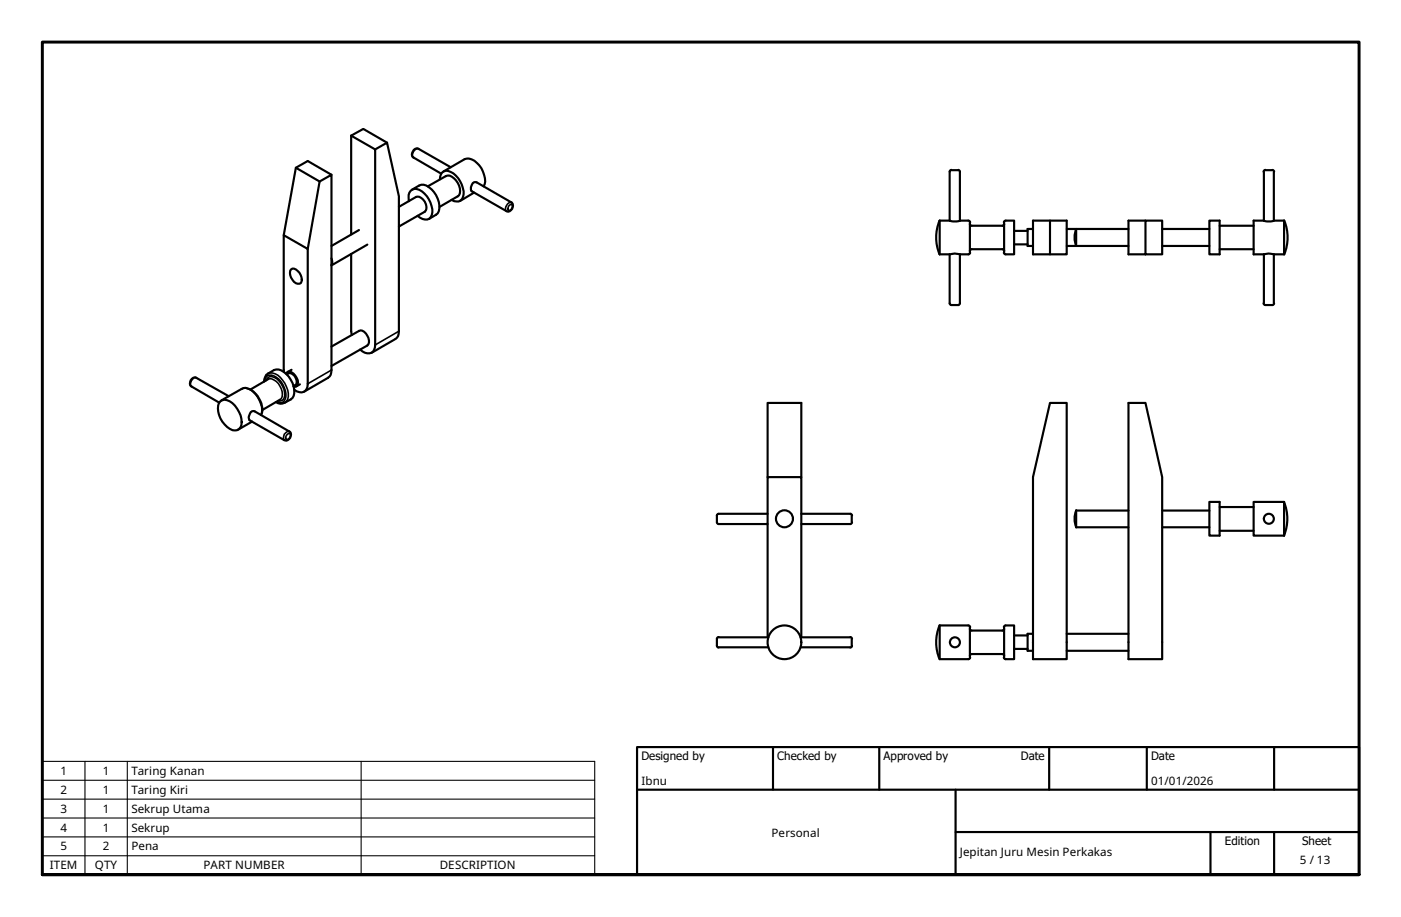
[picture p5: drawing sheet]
<svg xmlns="http://www.w3.org/2000/svg" width="330mm" height="216mm" viewBox="0 0 330 216" stroke-linecap="round" stroke-linejoin="round" font-family="sans-serif">
<!-- layer: Visible (ISO) -->
<g fill="none" stroke="#000" stroke-width=".51">
<path d="M69.7 39.5l5.5 3.2M82.7 31.9l5.6 3.3v46a1.75 1.75 0 0 1-.9 1.9 1.75 1.75 0 0 1-2.1-.4l-.5-.4M82.7 31.9l2.8-1.5 5.6 3.2M82.7 31.9v23.3M88.3 35.2l2.8-1.6 2.8 12.6v31.8a1.86 1.86 0 0 1-.8 1.8l-5.6 3.3M106.1 39.4l-7.5-4.3a1.24 1.24 0 0 0-1.4 .5 1.24 1.24 0 0 0 .1 1.5l6.6 3.8M72.5 58.6l2.7-15.9 2.8-1.6v46a1.86 1.86 0 0 1-.8 1.9l-5.6 3.2M78 41.1l-5.5-3.2-2.8 1.6-2.9 15.9M82.7 59.8v18.2l.1 .9M84.5 54.2l-6.5 3.7M86.5 57.6l-8.5 4.9M93.9 48.7l4.1-2.3a2.32 2.32 0 0 1 2 3.4l-6.1 3.5"/>
<path d="M96.3 47.4a2.34 2.34 0 0 1 .8-2.8 3 3 0 0 1 3.4 1.6 5.7 5.7 0 0 1 1.2 4.4 1.66 1.66 0 0 1-2.8 .6l-.6-.4M97 44.6l1.7-.9a2 2 0 0 1 2.3 .4 5.7 5.7 0 0 1 2.3 5.6l-.6 .8-1.7 1.1M100.7 43.9l4.3-2.4a2.45 2.45 0 0 1 2.8 1.6 2.42 2.42 0 0 1 0 3.1l-4.3 2.5M103.6 42.2a1.67 1.67 0 0 1 .7-1.7 1.67 1.67 0 0 1 1.9 0 5.8 5.8 0 0 1 2.8 5.8 1.62 1.62 0 0 1-2.7 .8M104.4 40.4l5-2.9a3.2 3.2 0 0 1 3.4 1.4 5.9 5.9 0 0 1 1.3 4.5l-.2 .5M111.3 43.1l.3-.2h.6l8.3 4.8a1.24 1.24 0 0 1 .1 1.4 1.24 1.24 0 0 1-1.3 .6l-8.2-4.7-.2-.9zM111.6 45.3l-3.3 2M221.2 51.9a10.3 10.3 0 0 0 0 8M223.6 59.9a3.9 3.9 0 0 1 2.4 0M223.6 51.9a3.9 3.9 0 0 0 2.4 0M223.6 59.9v11.5l.4 .4h1.6l.4-.4v-11.5M223.6 51.9h-2.4v8h2.4"/>
<path d="M224 40l-.4 .4v11.5M224 40.1h1.6M225.6 40l.4 .4v11.5M226 51.9h2M226 59.9h2M228 51.9l.4 .5M228.3 52.7l.3 .4h.2h7.2l.4-.4M228.3 59.1l.3-.4h.2h7.2l.4 .4M228.3 52.3v7.2M228.4 59.5l-.4 .4M236.3 59.5l.5 .4M236.4 52.3v7.2"/>
<path d="M236.8 51.9l-.5 .5M236.8 51.9h2v8h-2M238.8 54.4h3.1M238.8 57.5h3.1M243.2 51.9h7.9v8h-7.9zM243.2 53.9h-1.3v4h1.3M247.2 51.9v8M251.1 53.9h14.6M251.1 57.9h14.6M253.4 53.9v4l-.3-1.1-.1-1.2zM269.7 51.9h-4v8h7.9v-8h-3.9v8M273.6 53.9h11.1"/>
<path d="M273.6 57.9h11.1M284.7 51.9h2.4v8h-2.4zM287.1 58.7h8M287.1 53.1h8M297.6 59.9a3.7 3.7 0 0 1 2.3 0M297.6 51.9a3.7 3.7 0 0 0 2.3 0M297.6 51.9h-2.5v8h2.5M297.6 40.4v11.5M297.6 59.9v11.5M297.9 40l-.4 .4M297.9 40.1h1.6M299.6 40l.4 .4"/>
<path d="M299.9 51.9h2.4v8h-2.4M299.9 40.4v11.5M299.9 59.9v11.5M302.4 51.9a10.4 10.4 0 0 1 0 8M68.5 63.4a1.74 1.74 0 0 1 2.3 1.4 1.89 1.89 0 0 1 0 1.9 1.44 1.44 0 0 1-2-.9 2.21 2.21 0 0 1-.3-2.4zM78 60.8a1.58 1.58 0 0 1 0 1.6M297.5 71.4l.4 .4M300 71.4l-.4 .4h-1.7M51.9 94.5a2.59 2.59 0 0 1 3.4 1 5.2 5.2 0 0 1 1.3 5.1 1.97 1.97 0 0 1-3.1-.1 5.4 5.4 0 0 1-1.9-5.6zM52.1 94.3l4.8-2.7a2.78 2.78 0 0 1 3.3 1.1 4.8 4.8 0 0 1 1.3 5M53.8 93.3l-7.6-4.3a1.21 1.21 0 0 0-1.3 .5 1.21 1.21 0 0 0 .2 1.5l6.5 3.8M59.1 97l.2-.2h.6l8.2 4.8a1.22 1.22 0 0 1 .2 1.5 1.22 1.22 0 0 1-1.4 .5l-8.2-4.7-.2-.6z"/>
<path d="M59.4 99.3l-3.3 1.9M62.2 89.9a2.89 2.89 0 0 1 2.3-2.8 3.2 3.2 0 0 1 3.5 1.6 4.8 4.8 0 0 1 .9 5 3.1 3.1 0 0 1-3.9 1M63.1 89.3l-4.1 2.4M65.9 94.1l-4.1 2.4M66.9 87.6l-.1-32.2 5.7 3.2v31.8a1.79 1.79 0 0 1-1.1 1.9 1.79 1.79 0 0 1-2.1-.5M67.4 88a.81 .81 0 0 1 1.3-.3 2.74 2.74 0 0 1 1.3 2.9l-.5 .5h-.3M67.5 88.1a1.39 1.39 0 0 1 2.2 1 1.22 1.22 0 0 1-.6 1.8M68.6 87.1l-.8 .5M70.6 90.5l-.9 .5M78 81.6l6.5-3.7a1.92 1.92 0 0 1 2.2 1.7 1.55 1.55 0 0 1-.2 1.7l-8.5 4.9M247.2 94.9h3.9v60.3h-7.9v-42.9zM265.7 94.9h4l3.9 17.4v42.9h-7.9z"/>
<path d="M180.7 112.3v-17.4h8v17.4M284.7 118.2h2.4v7.9h-2.4zM287.1 119.4h8M295.1 118.2h7.2v7.9h-7.2zM302.3 118.2a10.4 10.4 0 0 1 0 7.9M180.7 121h-11.5l-.4 .4v1.5v.3l.4 .2h11.5M188.7 121h11.5l.4 .4M200.5 121.3v1.6M200.6 123l-.4 .4h-11.5M253.4 124.1h12.3M253.4 120.2l-.4 1.7 .1 1.1 .3 1.1M265.7 120.2h-12.3v3.9"/>
<path d="M273.6 124.1h11.1M273.6 120.2h11.1M287.1 125h8M168.8 150.4v1.7l.4 .4M169.2 150l-.4 .4M169.2 152.4h11.7M169.2 150.1h11.7M180.7 150.1v-37.8h8v37.8M188.5 152.4h11.7M188.5 150.1h11.7M200.2 150l.4 .4M200.5 150.4v1.6"/>
<path d="M200.6 152.1l-.4 .4M221.2 147.3a10.3 10.3 0 0 0 0 7.9M228 147.3h-6.8v7.9h6.8M228 147.3l.4 .4M228.3 148.1l.3 .3 .2 .1h7.2l.4-.4M228.3 154.4l.3-.4h.2h7.2l.4 .4M228.3 147.6v7.2M228.4 154.8l-.4 .4M236.3 154.8l.5 .4M236.4 147.6v7.2M236.8 147.3l-.5 .4M236.8 147.3h2v7.9h-2"/>
<path d="M238.8 149.6h3.1M238.8 152.8h3.1M243.2 149.2h-1.3v4h1.3M251.1 149.2h14.6M251.1 153.2h14.6"/>
<circle cx="184.7" cy="122.1" r="2"/>
<circle cx="298.7" cy="122.1" r="1.17"/>
<circle cx="184.7" cy="151.2" r="4"/>
<circle cx="224.8" cy="151.2" r="1.17"/>
</g>
<!-- layer: Visible Narrow (ISO) -->
<g fill="none" stroke="#000" stroke-width=".38">
<path d="M98.6 35.1a1.34 1.34 0 0 0-1.3 2M119.8 48.5l.2-.2 .5-.1a.87 .87 0 0 1 0 .9 .87 .87 0 0 1-.9 .4zM120.5 47.7a1.37 1.37 0 0 0-1.2 2M93.9 78l-5.6 3.2M46.2 89a1.33 1.33 0 0 0-1.1 2M56.9 91.6a2.92 2.92 0 0 1 3.2 1.2l.5 .7a4.7 4.7 0 0 1 .9 4.2M62.3 89.8a1.42 1.42 0 0 1 .7-1.4 1.42 1.42 0 0 1 1.5 .1 5.1 5.1 0 0 1 2.7 5.4 1.34 1.34 0 0 1-2.1 .7M62.7 89.6a1.22 1.22 0 0 1 1.9-.7 4.7 4.7 0 0 1 2.3 4.7 1.27 1.27 0 0 1-1.5 .8M63.1 89.3a2.83 2.83 0 0 1 3.1 2.3 2.2 2.2 0 0 1-.3 2.5M63.1 87.9a3 3 0 0 1 3.4 1.6 5 5 0 0 1 1.3 4.5l-.7 .8M78 87.1l-5.5 3.3M67.5 102.4l.5-.4 .3 .1a.88 .88 0 0 1-.1 .9 .88 .88 0 0 1-.9 .4v-.7z"/>
<path d="M68.1 101.6a1.34 1.34 0 0 0-1.2 2"/>
</g>
<!-- layer: Symbol (ISO) -->
<path d="M20 179.3v26.6M30 179.3v26.6M85 179.3v26.6M10 183.7h130M10 188.2h130M10 192.6h130M10 197h130M10 201.5h130v-22.2h-130v26.6h130v-4.4" fill="none" stroke="#000" stroke-width=".25"/>
<!-- layer: Border (ISO) -->
<path d="M10 205.9v-196h310v196h-310h310" fill="none" stroke="#000" stroke-width=".7"/>
<!-- layer: Title (ISO) -->
<path d="M150 175.9h170v30h-170zM182 175.9v10M207 175.9v10M247 175.9v10M270 175.9v10M300 175.9v10M150 185.9h170M225 195.9h95M225 185.9v20M285 195.9v10M300 195.9v10" fill="none" stroke="#000" stroke-width=".51"/>
<g font-size="2.7">
<text x="151" y="179">Designed by</text>
<text x="183" y="179">Checked by</text>
<text x="208" y="179">Approved by</text>
<text x="240.3" y="178.9">Date</text>
<text x="271" y="178.9">Date</text>
<text x="14.2" y="182.5">1</text>
<text x="24.2" y="182.5">1</text>
<text x="30.9" y="182.5">Taring Kanan</text>
<text x="151" y="184.8">Ibnu</text>
<text x="271" y="184.8">01/01/2026</text>
<text x="14.2" y="186.9">2</text>
<text x="14.2" y="191.4">3</text>
<text x="24.2" y="186.9">1</text>
<text x="24.2" y="191.3">1</text>
<text x="30.9" y="186.9">Taring Kiri</text>
<text x="30.9" y="191.4">Sekrup Utama</text>
<text x="14.2" y="195.8">4</text>
<text x="24.2" y="195.8">1</text>
<text x="30.9" y="195.8">Sekrup</text>
<text x="181.7" y="197">Personal</text>
<text x="14.2" y="200.2">5</text>
<text x="24.2" y="200.2">2</text>
<text x="30.9" y="200.2">Pena</text>
<text x="226" y="201.6">Jepitan Juru Mesin Perkakas</text>
<text x="288.4" y="199">Edition</text>
<text x="306" y="203.4">5 / 13</text>
<text x="306.6" y="199">Sheet</text>
<text x="11.7" y="204.7">ITEM</text>
<text x="22.4" y="204.7">QTY</text>
<text x="47.9" y="204.7">PART NUMBER</text>
<text x="103.6" y="204.7">DESCRIPTION</text>
</g>
</svg>
